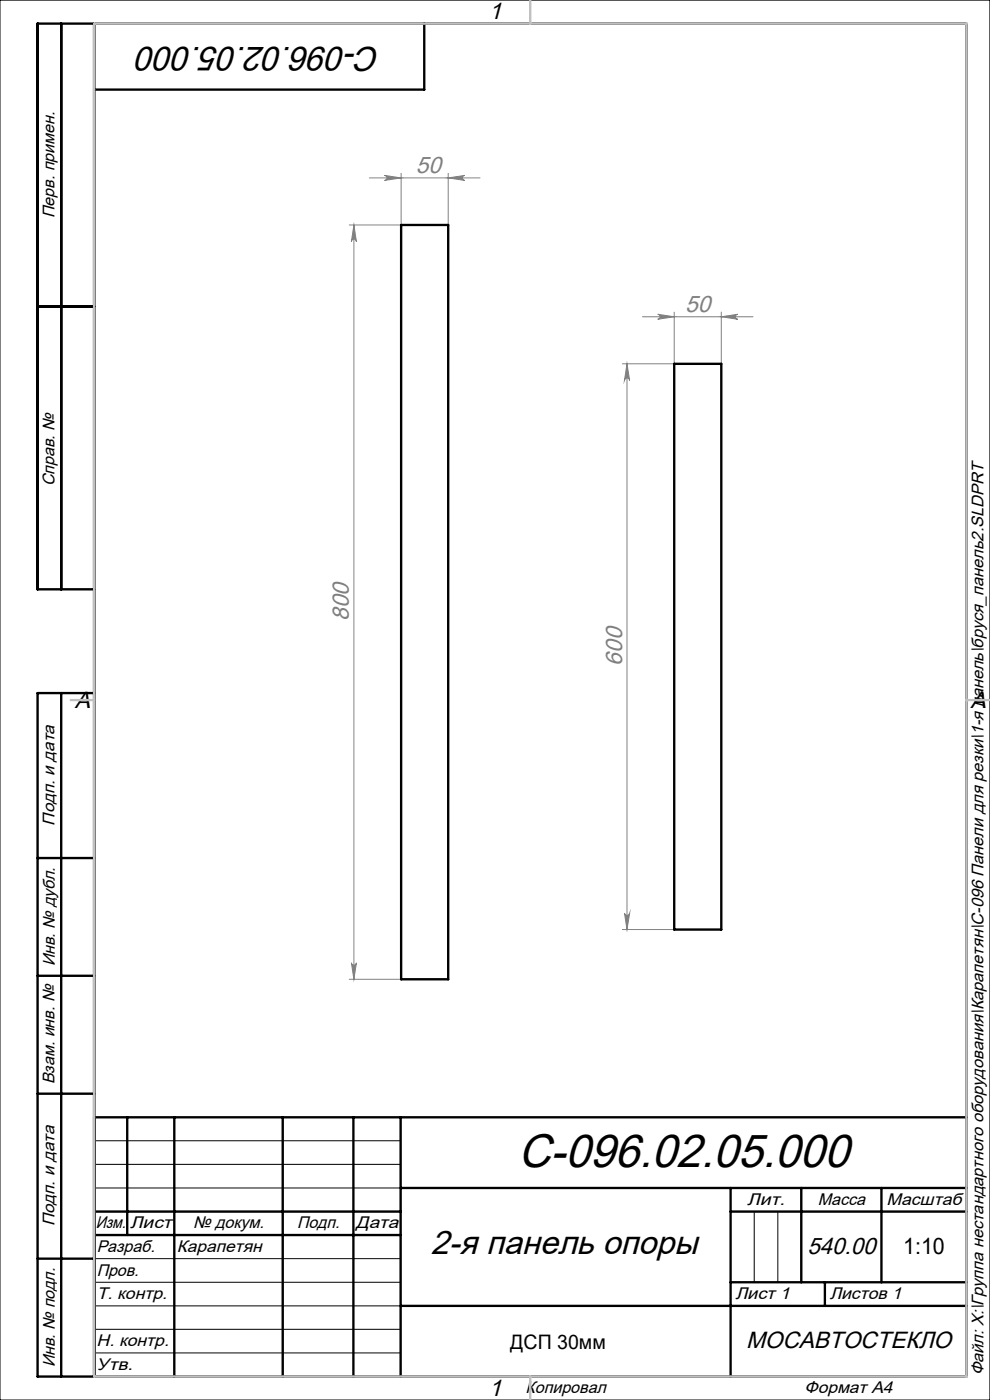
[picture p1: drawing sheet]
<svg xmlns="http://www.w3.org/2000/svg" width="210mm" height="297mm" viewBox="0 0 210 297" stroke-linecap="round" stroke-linejoin="round" font-family="sans-serif">
<g fill="none" stroke="#808080" stroke-width=".21">
<path d="M78.4 37.7h23.4M81.6 37.2l3.5 .5-3.5 .6a.53 .53 0 0 0 .5-.6 .53 .53 0 0 0-.5-.5zM85.1 36.8v10.9M95.1 36.8v10.9M95.1 37.7l3.5-.5a.53 .53 0 0 0-.5 .5 .53 .53 0 0 0 .5 .6zM74.1 47.7h11M75.1 47.7v160M75.1 47.7l.5 3.6a.53 .53 0 0 0-.5-.6 .53 .53 0 0 0-.6 .6zM132 77.2h11M133 77.2v120M133 77.2l.6 3.5a.55 .55 0 0 0-.6-.5 .55 .55 0 0 0-.5 .5zM136.3 67.2h23.4"/>
<path d="M139.5 66.7l3.5 .5-3.5 .5a.53 .53 0 0 0 .5-.5 .53 .53 0 0 0-.5-.5zM143 66.2v11M153 66.2v11M153 67.2l3.5-.5a.53 .53 0 0 0-.5 .5 .53 .53 0 0 0 .5 .5zM132 197.2h11M132.5 193.7a.55 .55 0 0 0 .5 .5 .55 .55 0 0 0 .6-.5l-.6 3.5zM74.1 207.7h11M74.5 204.3a.53 .53 0 0 0 .6 .5 .53 .53 0 0 0 .5-.5l-.5 3.4z"/>
</g>
<path d="M0 0h210v297h-210zM20 242h65M20 247h65M20 252h65M160 257v15M165 257v15M20 267h65M20 272h65M20 277h65M20 282h65M20 287h65" fill="none" stroke="#000" stroke-width=".21"/>
<g fill="none" stroke="#000" stroke-width=".5">
<path d="M13 5v120M20 5v287M90 5v14h-70M8 65h12M20 125h-12v-120h197v287h-197v-145h12M13 147v145M8 182h12M8 207h12M8 232h12M20 237h185M27 237v25M37 237v55"/>
<path d="M60 237v55M75 237v55M85 237v55M20 257h65M85 252h120M155 252v40M155 257h50M170 252v20M187 252v20M8 267h12M20 262h65M85 277h120"/>
<path d="M155 272h50M175 272v5"/>
</g>
<path d="M20 5h185v287h-185zM112.5 0v5M15 148.5h5M205 148.5h5M112.5 292v5" fill="none" stroke="#c0c0c0" stroke-width=".5"/>
<g fill="#808080">
<path d="M139.5 66.7l3.5 .5-3.5 .5a.53 .53 0 0 0 .5-.5 .53 .53 0 0 0-.5-.5zM153 67.2l3.5-.5a.53 .53 0 0 0-.5 .5 .53 .53 0 0 0 .5 .5zM81.6 37.2l3.5 .5-3.5 .6a.53 .53 0 0 0 .5-.6 .53 .53 0 0 0-.5-.5zM95.1 37.7l3.5-.5a.53 .53 0 0 0-.5 .5 .53 .53 0 0 0 .5 .6z"/>
<path d="M133 77.2l.6 3.5a.55 .55 0 0 0-.6-.5 .55 .55 0 0 0-.5 .5zM132.5 193.7a.55 .55 0 0 0 .5 .5 .55 .55 0 0 0 .6-.5l-.6 3.5zM75.1 47.7l.5 3.6a.53 .53 0 0 0-.5-.6 .53 .53 0 0 0-.6 .6zM74.5 204.3a.53 .53 0 0 0 .6 .5 .53 .53 0 0 0 .5-.5l-.5 3.4z"/>
</g>
<path d="M85.1 47.7h10v160h-10zM143 77.2h10v120h-10z" fill="none" stroke="#000" stroke-width=".5"/>
<text font-size="10" x="109.9" y="247.6">С-096.02.05.000</text>
<text font-size="7.3" x="80.7" y="10.1" transform="rotate(-180 80.7 10.1)">С-096.02.05.000</text>
<text font-size="7.1" x="91.4" y="266.1">2-я панель опоры</text>
<g font-size="5">
<text x="103.7" y="4.1">1</text>
<text x="15.9" y="150.1">A</text>
<text x="205.9" y="150.1">A</text>
<text x="171.3" y="266">540.00</text>
<text x="158.3" y="286">МОСАВТОСТЕКЛО</text>
<text x="103.7" y="296.1">1</text>
</g>
<g font-size="5" fill="#808080">
<text x="88.2" y="36.6">50</text>
<text x="145.4" y="66.1">50</text>
<text x="74" y="131.7" transform="rotate(-90 74 131.7)">800</text>
<text x="131.9" y="141.2" transform="rotate(-90 131.9 141.2)">600</text>
</g>
<text font-size="4.8" x="191.6" y="266">1:10</text>
<text font-size="4.2" x="108.2" y="286.1">ДСП 30мм</text>
<g font-size="3.6">
<text x="11.6" y="46.3" transform="rotate(-90 11.6 46.3)">Перв. примен.</text>
<text x="11.6" y="103.2" transform="rotate(-90 11.6 103.2)">Справ. №</text>
<text x="11.6" y="175.1" transform="rotate(-90 11.6 175.1)">Подп. и дата</text>
<text x="11.6" y="205" transform="rotate(-90 11.6 205)">Инв. № дубл.</text>
<text x="11.6" y="230" transform="rotate(-90 11.6 230)">Взам. инв. №</text>
<text x="158.5" y="255.6">Лит.</text>
<text x="173.5" y="255.6">Масса</text>
<text x="188.1" y="255.6">Масштаб</text>
<text x="11.6" y="260.1" transform="rotate(-90 11.6 260.1)">Подп. и дата</text>
<text x="20.3" y="260.6">Изм.</text>
<text x="27.6" y="260.6">Лист</text>
<text x="41" y="260.6">№ докум.</text>
<text x="63" y="260.6">Подп.</text>
<text x="75.5" y="260.6">Дата</text>
<text x="20.5" y="265.6">Разраб.</text>
<text x="37.5" y="265.6">Карапетян</text>
<text x="20.5" y="275.6">Т. контр.</text>
<text x="20.5" y="270.6">Пров.</text>
<text x="156" y="275.6">Лист 1</text>
<text x="176" y="275.6">Листов 1</text>
<text x="20.5" y="285.6">Н. контр.</text>
<text x="11.6" y="290" transform="rotate(-90 11.6 290)">Инв. № подл.</text>
<text x="20.5" y="290.6">Утв.</text>
<text x="208.6" y="291.8" transform="rotate(-90 208.6 291.8)">Файл: X:\Группа нестандартного оборудования\Карапетян\С-096 Панели для резки\1-я панель\бруся_панель2.SLDPRT</text>
<text x="111.5" y="295.6">Копировал</text>
<text x="170.7" y="295.6">Формат А4</text>
</g>
</svg>
